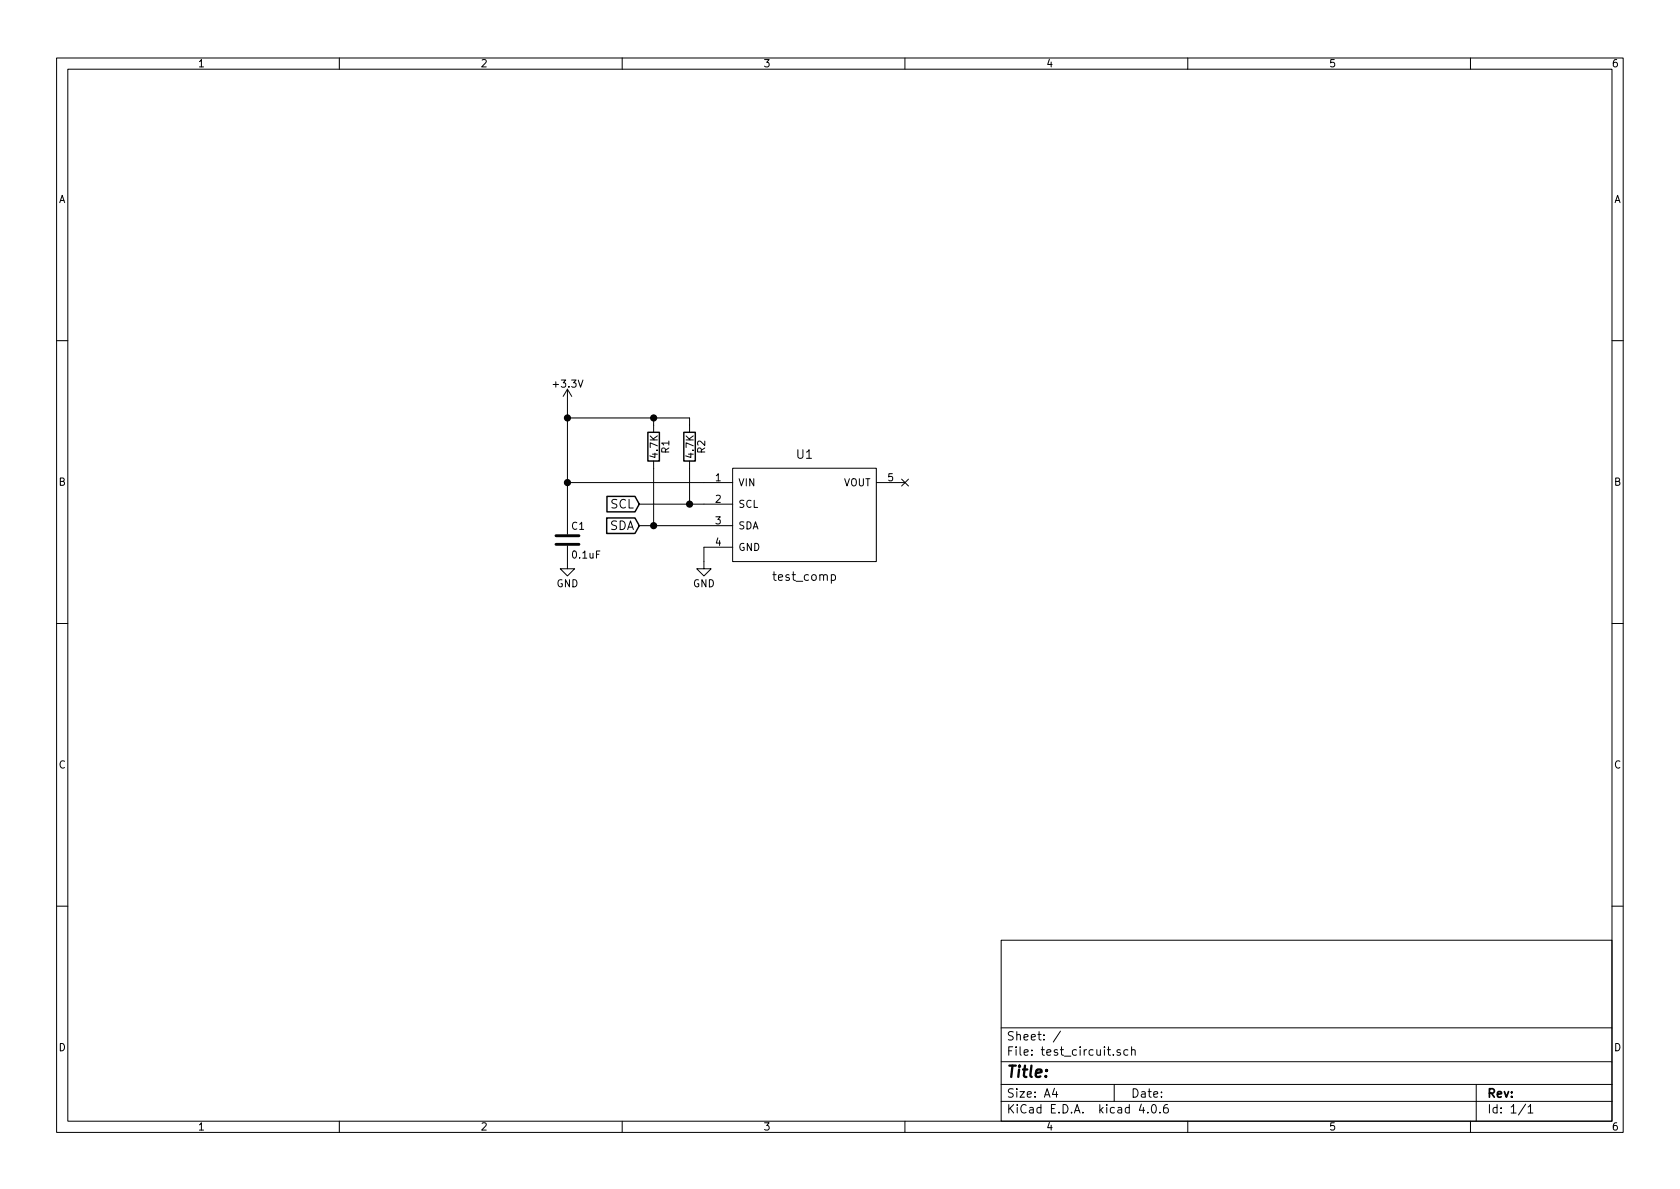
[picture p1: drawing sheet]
EESchema Schematic File Version 2
LIBS:power
LIBS:device
LIBS:transistors
LIBS:conn
LIBS:linear
LIBS:regul
LIBS:74xx
LIBS:cmos4000
LIBS:adc-dac
LIBS:memory
LIBS:xilinx
LIBS:microcontrollers
LIBS:dsp
LIBS:microchip
LIBS:analog_switches
LIBS:motorola
LIBS:texas
LIBS:intel
LIBS:audio
LIBS:interface
LIBS:digital-audio
LIBS:philips
LIBS:display
LIBS:cypress
LIBS:siliconi
LIBS:opto
LIBS:atmel
LIBS:contrib
LIBS:valves
LIBS:test_comp
EELAYER 25 0
EELAYER END
$Descr A4 11693 8268
encoding utf-8
Sheet 1 1
Title ""
Date ""
Rev ""
Comp ""
Comment1 ""
Comment2 ""
Comment3 ""
Comment4 ""
$EndDescr
$Comp
L test_comp U1
U 1 1
P 5600 3550
F 0 "U1" H 5600 3950 60  0000 C CNN
F 1 "test_comp" H 5600 3100 60  0000 C CNN
F 2 "SMD_Packages:Conn-5" H 5600 3550 60  0001 C CNN
F 3 "" H 5600 3550 60  0001 C CNN
	1    5600 3550
	1    0    0    -1  
$EndComp
$Comp
L +3.3V #PWR01
U 1 1
P 3950 2800
F 0 "#PWR01" H 3950 2650 50  0001 C CNN
F 1 "+3.3V" H 3950 2940 50  0000 C CNN
F 2 "" H 3950 2800 50  0001 C CNN
F 3 "" H 3950 2800 50  0001 C CNN
	1    3950 2800
	1    0    0    -1  
$EndComp
$Comp
L C C1
U 1 1
P 3950 3750
F 0 "C1" H 3975 3850 50  0000 L CNN
F 1 "0.1uF" H 3975 3650 50  0000 L CNN
F 2 "Capacitors_SMD:C_0201" H 3988 3600 50  0001 C CNN
F 3 "" H 3950 3750 50  0001 C CNN
	1    3950 3750
	1    0    0    -1  
$EndComp
$Comp
L GND #PWR02
U 1 1
P 3950 3900
F 0 "#PWR02" H 3950 3650 50  0001 C CNN
F 1 "GND" H 3950 3750 50  0000 C CNN
F 2 "" H 3950 3900 50  0001 C CNN
F 3 "" H 3950 3900 50  0001 C CNN
	1    3950 3900
	1    0    0    -1  
$EndComp
Text GLabel 4450 3650 0    60   Input ~ 0
SDA
Text GLabel 4450 3500 0    60   Input ~ 0
SCL
$Comp
L R R1
U 1 1
P 4550 3100
F 0 "R1" V 4630 3100 50  0000 C CNN
F 1 "4.7K" V 4550 3100 50  0000 C CNN
F 2 "Resistors_SMD:R_0201" V 4480 3100 50  0001 C CNN
F 3 "" H 4550 3100 50  0001 C CNN
	1    4550 3100
	1    0    0    -1  
$EndComp
$Comp
L R R2
U 1 1
P 4800 3100
F 0 "R2" V 4880 3100 50  0000 C CNN
F 1 "4.7K" V 4800 3100 50  0000 C CNN
F 2 "Resistors_SMD:R_0201" V 4730 3100 50  0001 C CNN
F 3 "" H 4800 3100 50  0001 C CNN
	1    4800 3100
	1    0    0    -1  
$EndComp
Wire Wire Line
	3950 2800 3950 3600
Wire Wire Line
	3950 3350 4900 3350
Connection ~ 3950 3350
Wire Wire Line
	4450 3500 4900 3500
Wire Wire Line
	4450 3650 4900 3650
Wire Wire Line
	4550 3250 4550 3650
Connection ~ 4550 3650
Wire Wire Line
	4800 3250 4800 3500
Connection ~ 4800 3500
Wire Wire Line
	3950 2900 4800 2900
Wire Wire Line
	4550 2900 4550 2950
Connection ~ 3950 2900
Wire Wire Line
	4800 2900 4800 2950
Connection ~ 4550 2900
$Comp
L GND #PWR03
U 1 1
P 4900 3900
F 0 "#PWR03" H 4900 3650 50  0001 C CNN
F 1 "GND" H 4900 3750 50  0000 C CNN
F 2 "" H 4900 3900 50  0001 C CNN
F 3 "" H 4900 3900 50  0001 C CNN
	1    4900 3900
	1    0    0    -1  
$EndComp
Wire Wire Line
	4900 3800 4900 3900
NoConn ~ 6300 3350
$EndSCHEMATC
